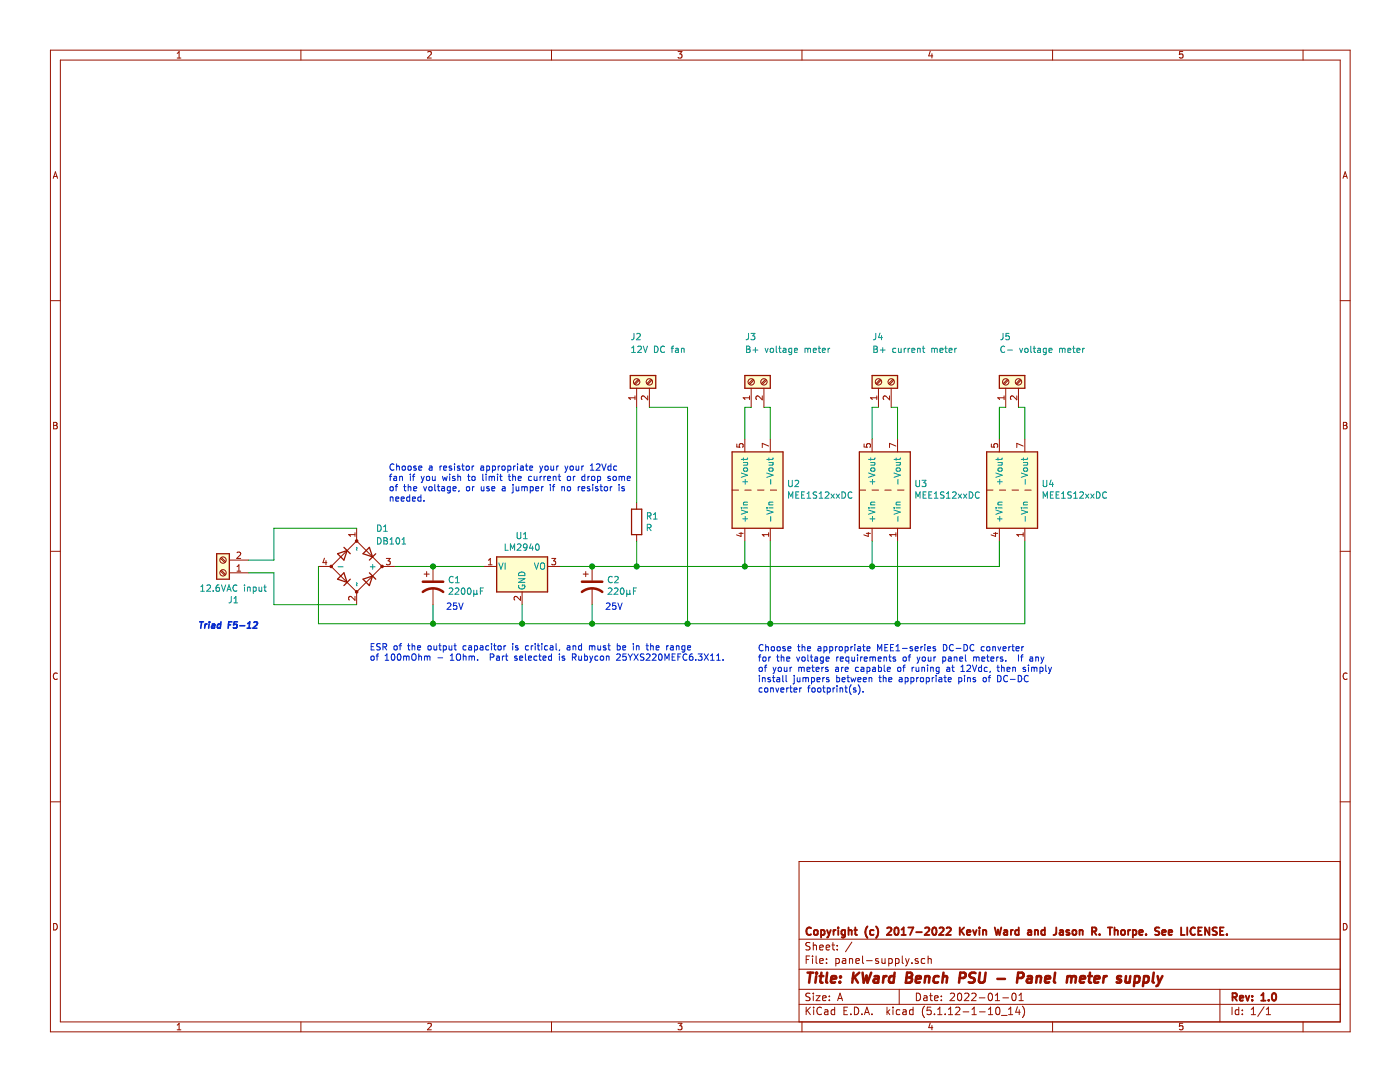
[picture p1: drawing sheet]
EESchema Schematic File Version 4
EELAYER 30 0
EELAYER END
$Descr A 11000 8500
encoding utf-8
Sheet 1 1
Title "KWard Bench PSU - Panel meter supply"
Date "2022-01-01"
Rev "1.0"
Comp "Copyright (c) 2017-2022 Kevin Ward and Jason R. Thorpe. See LICENSE."
Comment1 ""
Comment2 ""
Comment3 ""
Comment4 ""
$EndDescr
$Comp
L Connector:Screw_Terminal_01x02 J1
U 1 1
P 1750 4500
F 0 "J1" H 1668 4717 50  0000 C CNN
F 1 "12.6VAC input" H 1668 4626 50  0000 C CNN
F 2 "TerminalBlock_TE-Connectivity:TerminalBlock_TE_282834-2_1x02_P2.54mm_Horizontal" H 1750 4500 50  0001 C CNN
F 3 "~" H 1750 4500 50  0001 C CNN
	1    1750 4500
	-1   0    0    1   
$EndComp
$Comp
L jrt-ICs:DB10x D1
U 1 1
P 2800 4450
F 0 "D1" H 2950 4750 50  0000 L CNN
F 1 "DB101" H 2950 4650 50  0000 L CNN
F 2 "Diodes_THT:Diode_Bridge_DIP-4_W7.62mm_P5.08mm" H 2800 4450 50  0001 C CNN
F 3 "https://www.mouser.com/datasheet/2/345/db101s-1012s-17410.pdf" H 2800 4450 50  0001 C CNN
F 4 "583-DB101" H 2800 4450 50  0001 C CNN "Mouser"
	1    2800 4450
	1    0    0    -1  
$EndComp
Wire Wire Line
	1950 4400 2150 4400
Wire Wire Line
	2150 4400 2150 4150
Wire Wire Line
	2150 4150 2800 4150
Wire Wire Line
	1950 4500 2150 4500
Wire Wire Line
	2150 4500 2150 4750
Wire Wire Line
	2150 4750 2800 4750
$Comp
L Device:CP1 C1
U 1 1
P 3400 4600
F 0 "C1" H 3515 4646 50  0000 L CNN
F 1 "2200µF" H 3515 4555 50  0000 L CNN
F 2 "Capacitor_THT:CP_Radial_D12.5mm_P5.00mm" H 3400 4600 50  0001 C CNN
F 3 "https://www.mouser.com/datasheet/2/129/RJH-4600.pdf" H 3400 4600 50  0001 C CNN
F 4 "555-RJH-25V222MI9#" H 3400 4600 50  0001 C CNN "Mouser"
	1    3400 4600
	1    0    0    -1  
$EndComp
Wire Wire Line
	2500 4450 2500 4900
Wire Wire Line
	2500 4900 3400 4900
Wire Wire Line
	3400 4900 3400 4750
Wire Wire Line
	3100 4450 3400 4450
Text Notes 3500 4800 0    50   ~ 0
25V
$Comp
L Regulator_Linear:LM2937xT U1
U 1 1
P 4100 4450
F 0 "U1" H 4100 4692 50  0000 C CNN
F 1 "LM2940" H 4100 4601 50  0000 C CNN
F 2 "Package_TO_SOT_THT:TO-220-3_Vertical" H 4100 4675 50  0001 C CIN
F 3 "http://www.ti.com/lit/ds/symlink/lm2937.pdf" H 4100 4400 50  0001 C CNN
	1    4100 4450
	1    0    0    -1  
$EndComp
Wire Wire Line
	3400 4450 3800 4450
Connection ~ 3400 4450
Wire Wire Line
	4100 4750 4100 4900
Wire Wire Line
	4100 4900 3400 4900
Connection ~ 3400 4900
$Comp
L Device:CP1 C2
U 1 1
P 4650 4600
F 0 "C2" H 4765 4646 50  0000 L CNN
F 1 "220µF" H 4765 4555 50  0000 L CNN
F 2 "Capacitor_THT:CP_Radial_D6.3mm_P2.50mm" H 4650 4600 50  0001 C CNN
F 3 "https://www.mouser.com/datasheet/2/977/e_YXS-1600637.pdf" H 4650 4600 50  0001 C CNN
F 4 "232-25YXS220MEFC63X1" H 4650 4600 50  0001 C CNN "Mouser"
	1    4650 4600
	1    0    0    -1  
$EndComp
Text Notes 4750 4800 0    50   ~ 0
25V
Wire Wire Line
	4650 4750 4650 4900
Wire Wire Line
	4650 4900 4100 4900
Connection ~ 4100 4900
Wire Wire Line
	4400 4450 4650 4450
$Comp
L jrt-ICs:MEE1SxxxxDC U2
U 1 1
P 5950 3850
F 0 "U2" V 5996 3620 50  0000 R CNN
F 1 "MEE1S12xxDC" V 5905 3620 50  0000 R CNN
F 2 "Package_DIP:DIP-8_W7.62mm" H 5950 3850 50  0001 C CNN
F 3 "" H 5950 3850 50  0001 C CNN
	1    5950 3850
	0    -1   -1   0   
$EndComp
$Comp
L jrt-ICs:MEE1SxxxxDC U3
U 1 1
P 6950 3850
F 0 "U3" V 6996 3620 50  0000 R CNN
F 1 "MEE1S12xxDC" V 6905 3620 50  0000 R CNN
F 2 "Package_DIP:DIP-8_W7.62mm" H 6950 3850 50  0001 C CNN
F 3 "" H 6950 3850 50  0001 C CNN
	1    6950 3850
	0    -1   -1   0   
$EndComp
$Comp
L jrt-ICs:MEE1SxxxxDC U4
U 1 1
P 7950 3850
F 0 "U4" V 7996 3620 50  0000 R CNN
F 1 "MEE1S12xxDC" V 7905 3620 50  0000 R CNN
F 2 "Package_DIP:DIP-8_W7.62mm" H 7950 3850 50  0001 C CNN
F 3 "" H 7950 3850 50  0001 C CNN
	1    7950 3850
	0    -1   -1   0   
$EndComp
$Comp
L Connector:Screw_Terminal_01x02 J2
U 1 1
P 5000 3000
F 0 "J2" V 5350 3050 50  0000 R CNN
F 1 "12V DC fan" V 5250 3050 50  0000 R CNN
F 2 "TerminalBlock_TE-Connectivity:TerminalBlock_TE_282834-2_1x02_P2.54mm_Horizontal" H 5000 3000 50  0001 C CNN
F 3 "~" H 5000 3000 50  0001 C CNN
	1    5000 3000
	0    -1   -1   0   
$EndComp
$Comp
L Device:R R1
U 1 1
P 5000 4100
F 0 "R1" H 5070 4146 50  0000 L CNN
F 1 "R" H 5070 4055 50  0000 L CNN
F 2 "Resistor_THT:R_Axial_DIN0309_L9.0mm_D3.2mm_P2.54mm_Vertical" V 4930 4100 50  0001 C CNN
F 3 "~" H 5000 4100 50  0001 C CNN
	1    5000 4100
	1    0    0    -1  
$EndComp
Wire Wire Line
	4650 4450 5000 4450
Wire Wire Line
	5000 4450 5000 4250
Connection ~ 4650 4450
Wire Wire Line
	5000 3950 5000 3200
Wire Wire Line
	4650 4900 5400 4900
Wire Wire Line
	8050 4900 8050 4250
Connection ~ 4650 4900
Wire Wire Line
	5100 3200 5400 3200
Wire Wire Line
	5400 3200 5400 4900
Connection ~ 5400 4900
Wire Wire Line
	5400 4900 6050 4900
Wire Wire Line
	5000 4450 5850 4450
Wire Wire Line
	7850 4450 7850 4250
Connection ~ 5000 4450
Wire Wire Line
	5850 4250 5850 4450
Connection ~ 5850 4450
Wire Wire Line
	5850 4450 6850 4450
Wire Wire Line
	6850 4250 6850 4450
Connection ~ 6850 4450
Wire Wire Line
	6850 4450 7850 4450
Wire Wire Line
	6050 4250 6050 4900
Connection ~ 6050 4900
Wire Wire Line
	6050 4900 7050 4900
Wire Wire Line
	7050 4250 7050 4900
Connection ~ 7050 4900
Wire Wire Line
	7050 4900 8050 4900
$Comp
L Connector:Screw_Terminal_01x02 J3
U 1 1
P 5900 3000
F 0 "J3" V 6250 3050 50  0000 R CNN
F 1 "B+ voltage meter" V 6150 3050 50  0000 R CNN
F 2 "TerminalBlock_TE-Connectivity:TerminalBlock_TE_282834-2_1x02_P2.54mm_Horizontal" H 5900 3000 50  0001 C CNN
F 3 "~" H 5900 3000 50  0001 C CNN
	1    5900 3000
	0    -1   -1   0   
$EndComp
$Comp
L Connector:Screw_Terminal_01x02 J4
U 1 1
P 6900 3000
F 0 "J4" V 7250 3050 50  0000 R CNN
F 1 "B+ current meter" V 7150 3050 50  0000 R CNN
F 2 "TerminalBlock_TE-Connectivity:TerminalBlock_TE_282834-2_1x02_P2.54mm_Horizontal" H 6900 3000 50  0001 C CNN
F 3 "~" H 6900 3000 50  0001 C CNN
	1    6900 3000
	0    -1   -1   0   
$EndComp
$Comp
L Connector:Screw_Terminal_01x02 J5
U 1 1
P 7900 3000
F 0 "J5" V 8250 3050 50  0000 R CNN
F 1 "C- voltage meter" V 8150 3050 50  0000 R CNN
F 2 "TerminalBlock_TE-Connectivity:TerminalBlock_TE_282834-2_1x02_P2.54mm_Horizontal" H 7900 3000 50  0001 C CNN
F 3 "~" H 7900 3000 50  0001 C CNN
	1    7900 3000
	0    -1   -1   0   
$EndComp
Wire Wire Line
	5850 3450 5850 3200
Wire Wire Line
	5850 3200 5900 3200
Wire Wire Line
	6000 3200 6050 3200
Wire Wire Line
	6050 3200 6050 3450
Wire Wire Line
	6850 3450 6850 3200
Wire Wire Line
	6850 3200 6900 3200
Wire Wire Line
	7000 3200 7050 3200
Wire Wire Line
	7050 3200 7050 3450
Wire Wire Line
	7850 3450 7850 3200
Wire Wire Line
	7850 3200 7900 3200
Wire Wire Line
	8000 3200 8050 3200
Wire Wire Line
	8050 3200 8050 3450
Text Notes 5950 5450 0    50   ~ 0
Choose the appropriate MEE1-series DC-DC converter\nfor the voltage requirements of your panel meters.  If any\nof your meters are capable of runing at 12Vdc, then simply\ninstall jumpers between the appropriate pins of DC-DC\nconverter footprint(s).
Text Notes 3050 3950 0    50   ~ 0
Choose a resistor appropriate your your 12Vdc\nfan if you wish to limit the current or drop some\nof the voltage, or use a jumper if no resistor is\nneeded.
Text Notes 2900 5200 0    50   ~ 0
ESR of the output capacitor is critical, and must be in the range\nof 100mOhm - 1Ohm.  Part selected is Rubycon 25YXS220MEFC6.3X11.
Text Notes 1550 4950 0    50   Italic 10
Triad F5-12
$EndSCHEMATC
